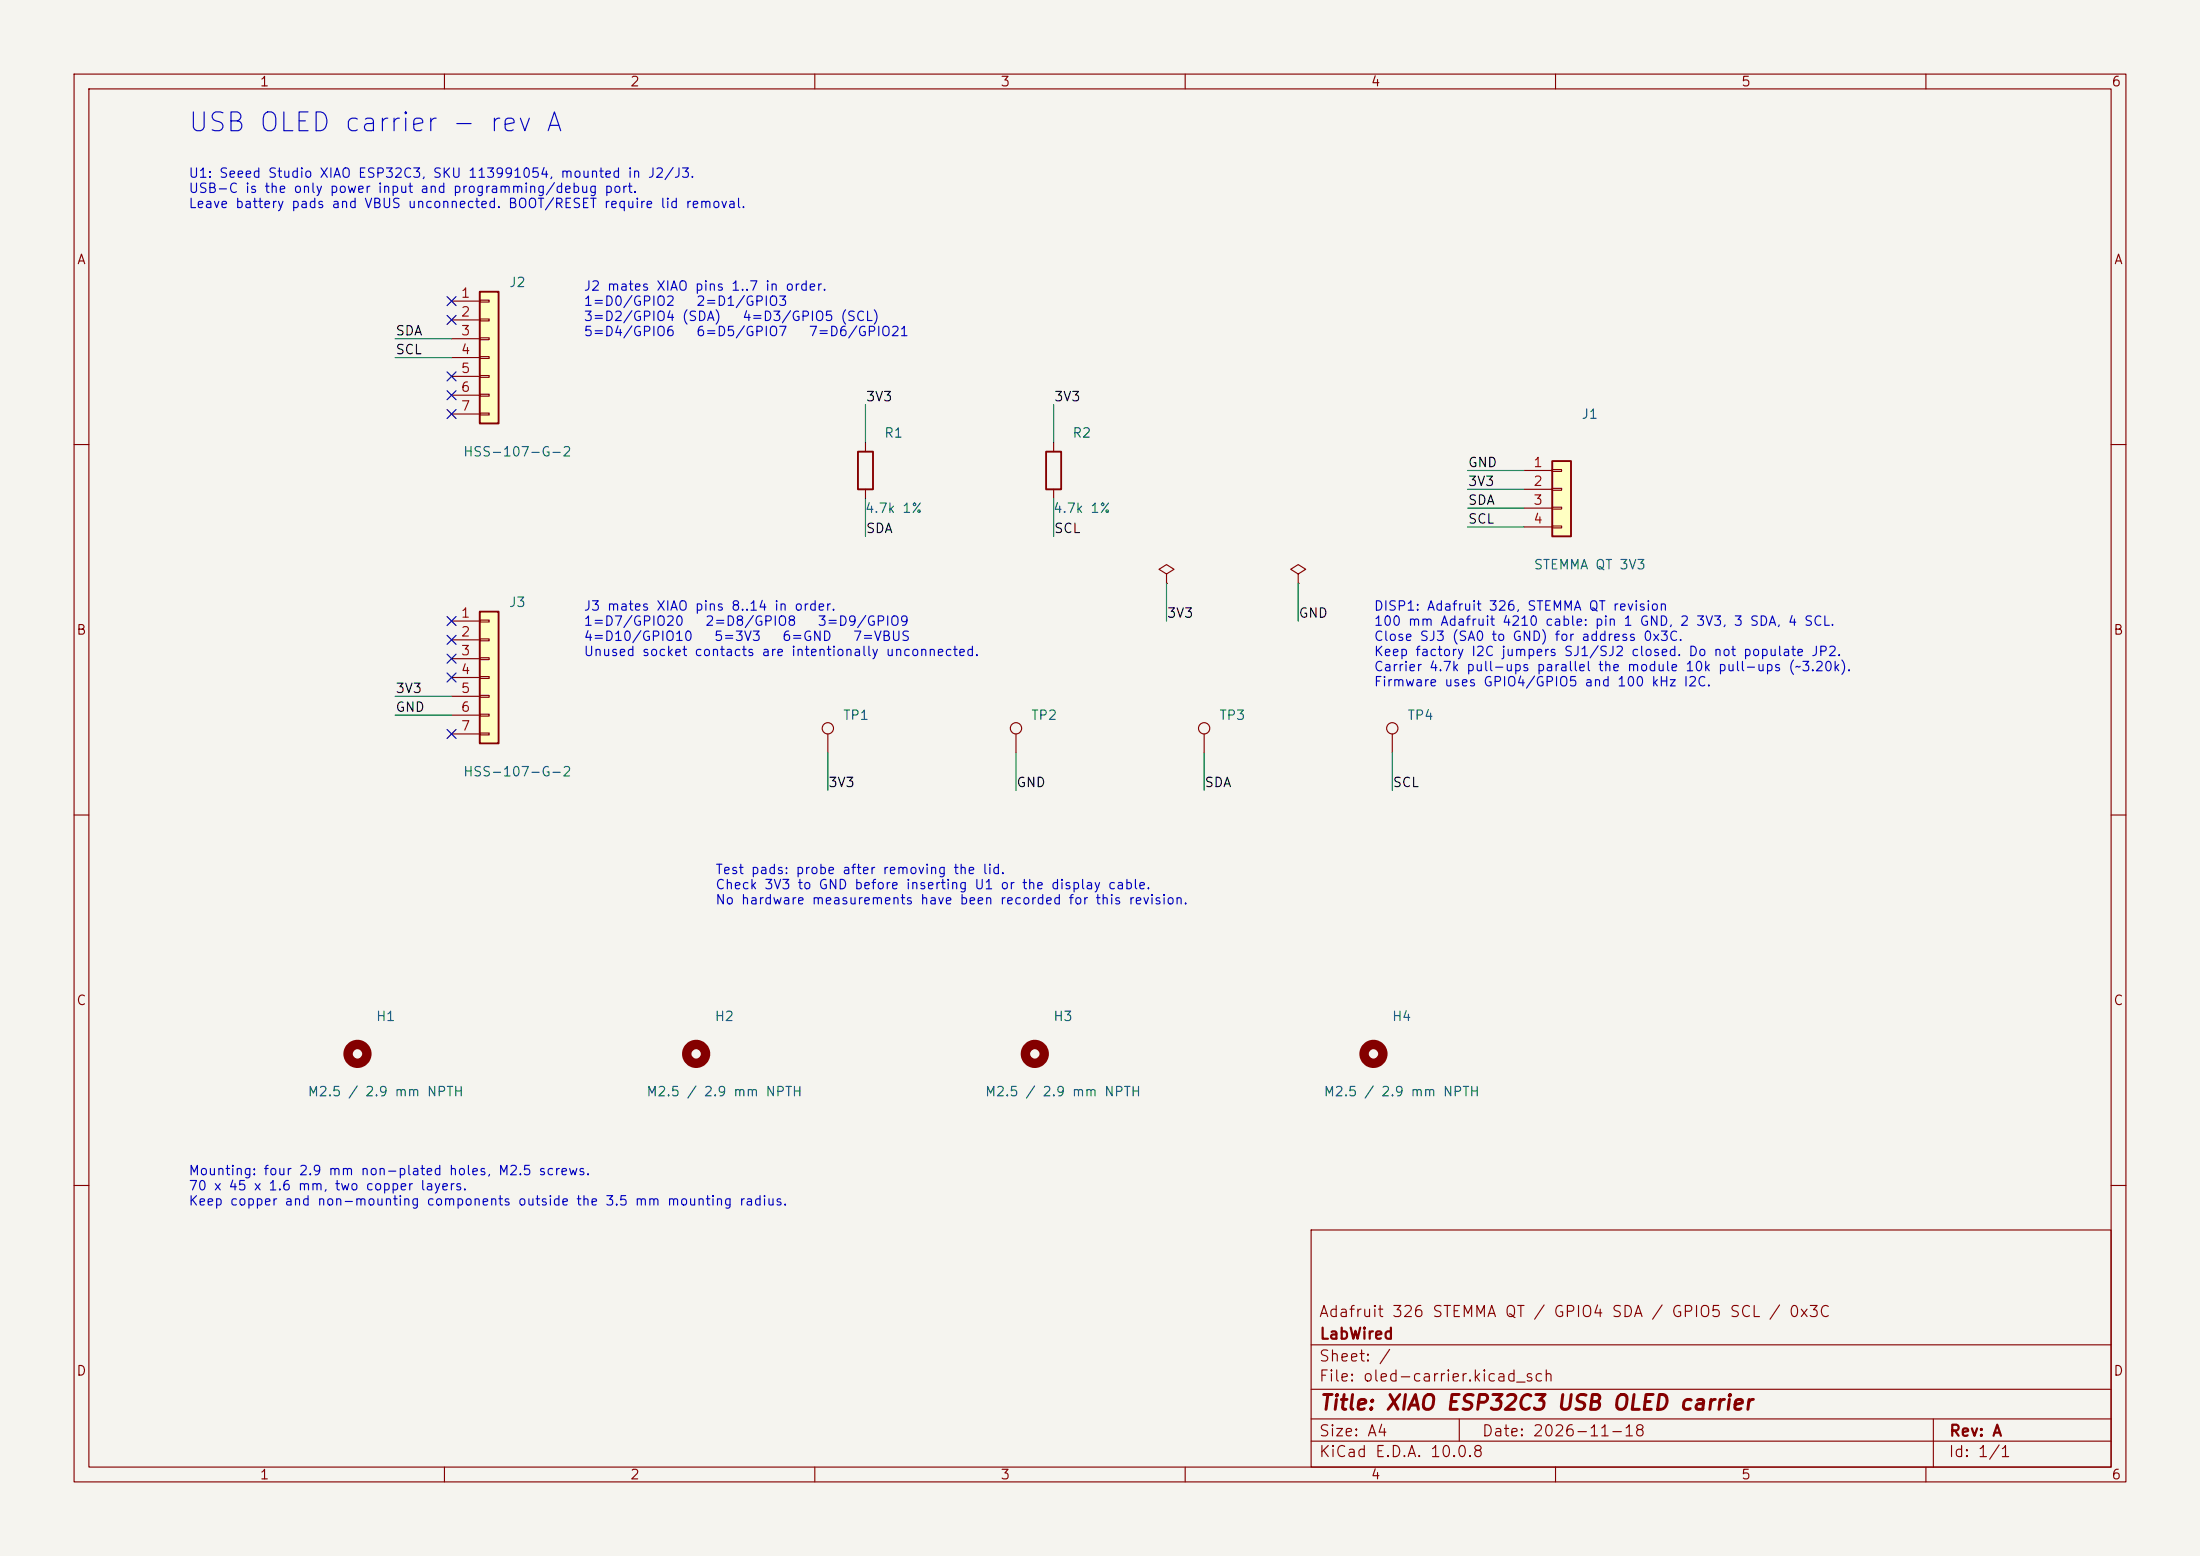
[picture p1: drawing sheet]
(kicad_sch (version 20260101) (generator "eeschema") (paper "A4") (title_block (title "XIAO ESP32C3 USB OLED carrier") (date "2026-11-18") (rev "A") (company "LabWired") (comment 1 "Adafruit 326 STEMMA QT / GPIO4 SDA / GPIO5 SCL / 0x3C"))
(lib_symbols
(symbol "oled-carrier:Socket7"
  (pin_names
   (offset 1.016) (hide yes))
  (exclude_from_sim no)
  (in_bom yes)
  (on_board yes)
  (in_pos_files yes)
  (duplicate_pin_numbers_are_jumpers no)
  (property "Reference" "J" (at 0 10.16 0) (show_name no) (do_not_autoplace no) (effects (font (size 1.27 1.27))))
  (property "Value" "Conn_01x07" (at 0 -10.16 0) (show_name no) (do_not_autoplace no) (effects (font (size 1.27 1.27))))
  (property "Footprint" "" (at 0 0 0) (show_name no) (do_not_autoplace no) (hide yes) (effects (font (size 1.27 1.27))))
  (property "Datasheet" "" (at 0 0 0) (show_name no) (do_not_autoplace no) (hide yes) (effects (font (size 1.27 1.27))))
  (property "Description" "Generic connector, single row, 01x07, script generated (kicad-library-utils/schlib/autogen/connector/)" (at 0 0 0) (show_name no) (do_not_autoplace no) (hide yes) (effects (font (size 1.27 1.27))))
  (symbol "Socket7_1_1"
   (rectangle (start -1.27 8.89) (end 1.27 -8.89) (stroke (width 0.254) (type default)) (fill (type background)))
   (rectangle (start -1.27 7.747) (end 0 7.493) (stroke (width 0.1524) (type default)) (fill (type none)))
   (rectangle (start -1.27 5.207) (end 0 4.953) (stroke (width 0.1524) (type default)) (fill (type none)))
   (rectangle (start -1.27 2.667) (end 0 2.413) (stroke (width 0.1524) (type default)) (fill (type none)))
   (rectangle (start -1.27 0.127) (end 0 -0.127) (stroke (width 0.1524) (type default)) (fill (type none)))
   (rectangle (start -1.27 -2.413) (end 0 -2.667) (stroke (width 0.1524) (type default)) (fill (type none)))
   (rectangle (start -1.27 -4.953) (end 0 -5.207) (stroke (width 0.1524) (type default)) (fill (type none)))
   (rectangle (start -1.27 -7.493) (end 0 -7.747) (stroke (width 0.1524) (type default)) (fill (type none)))
   (pin passive line (at -5.08 7.62 0) (length 3.81) (name "Pin_1" (effects (font (size 1.27 1.27)))) (number "1" (effects (font (size 1.27 1.27)))))
   (pin passive line (at -5.08 5.08 0) (length 3.81) (name "Pin_2" (effects (font (size 1.27 1.27)))) (number "2" (effects (font (size 1.27 1.27)))))
   (pin passive line (at -5.08 2.54 0) (length 3.81) (name "Pin_3" (effects (font (size 1.27 1.27)))) (number "3" (effects (font (size 1.27 1.27)))))
   (pin passive line (at -5.08 0 0) (length 3.81) (name "Pin_4" (effects (font (size 1.27 1.27)))) (number "4" (effects (font (size 1.27 1.27)))))
   (pin passive line (at -5.08 -2.54 0) (length 3.81) (name "Pin_5" (effects (font (size 1.27 1.27)))) (number "5" (effects (font (size 1.27 1.27)))))
   (pin passive line (at -5.08 -5.08 0) (length 3.81) (name "Pin_6" (effects (font (size 1.27 1.27)))) (number "6" (effects (font (size 1.27 1.27)))))
   (pin passive line (at -5.08 -7.62 0) (length 3.81) (name "Pin_7" (effects (font (size 1.27 1.27)))) (number "7" (effects (font (size 1.27 1.27))))))
  (embedded_fonts no))
(symbol "oled-carrier:Display4"
  (pin_names
   (offset 1.016) (hide yes))
  (exclude_from_sim no)
  (in_bom yes)
  (on_board yes)
  (in_pos_files yes)
  (duplicate_pin_numbers_are_jumpers no)
  (property "Reference" "J" (at 0 5.08 0) (show_name no) (do_not_autoplace no) (effects (font (size 1.27 1.27))))
  (property "Value" "Conn_01x04" (at 0 -7.62 0) (show_name no) (do_not_autoplace no) (effects (font (size 1.27 1.27))))
  (property "Footprint" "" (at 0 0 0) (show_name no) (do_not_autoplace no) (hide yes) (effects (font (size 1.27 1.27))))
  (property "Datasheet" "" (at 0 0 0) (show_name no) (do_not_autoplace no) (hide yes) (effects (font (size 1.27 1.27))))
  (property "Description" "Generic connector, single row, 01x04, script generated (kicad-library-utils/schlib/autogen/connector/)" (at 0 0 0) (show_name no) (do_not_autoplace no) (hide yes) (effects (font (size 1.27 1.27))))
  (symbol "Display4_1_1"
   (rectangle (start -1.27 3.81) (end 1.27 -6.35) (stroke (width 0.254) (type default)) (fill (type background)))
   (rectangle (start -1.27 2.667) (end 0 2.413) (stroke (width 0.1524) (type default)) (fill (type none)))
   (rectangle (start -1.27 0.127) (end 0 -0.127) (stroke (width 0.1524) (type default)) (fill (type none)))
   (rectangle (start -1.27 -2.413) (end 0 -2.667) (stroke (width 0.1524) (type default)) (fill (type none)))
   (rectangle (start -1.27 -4.953) (end 0 -5.207) (stroke (width 0.1524) (type default)) (fill (type none)))
   (pin passive line (at -5.08 2.54 0) (length 3.81) (name "Pin_1" (effects (font (size 1.27 1.27)))) (number "1" (effects (font (size 1.27 1.27)))))
   (pin passive line (at -5.08 0 0) (length 3.81) (name "Pin_2" (effects (font (size 1.27 1.27)))) (number "2" (effects (font (size 1.27 1.27)))))
   (pin passive line (at -5.08 -2.54 0) (length 3.81) (name "Pin_3" (effects (font (size 1.27 1.27)))) (number "3" (effects (font (size 1.27 1.27)))))
   (pin passive line (at -5.08 -5.08 0) (length 3.81) (name "Pin_4" (effects (font (size 1.27 1.27)))) (number "4" (effects (font (size 1.27 1.27))))))
  (embedded_fonts no))
(symbol "oled-carrier:R"
  (pin_numbers (hide yes))
  (pin_names
   (offset 0))
  (exclude_from_sim no)
  (in_bom yes)
  (on_board yes)
  (in_pos_files yes)
  (duplicate_pin_numbers_are_jumpers no)
  (property "Reference" "R" (at 2.032 0 90) (show_name no) (do_not_autoplace no) (effects (font (size 1.27 1.27))))
  (property "Value" "R" (at 0 0 90) (show_name no) (do_not_autoplace no) (effects (font (size 1.27 1.27))))
  (property "Footprint" "" (at -1.778 0 90) (show_name no) (do_not_autoplace no) (hide yes) (effects (font (size 1.27 1.27))))
  (property "Datasheet" "" (at 0 0 0) (show_name no) (do_not_autoplace no) (hide yes) (effects (font (size 1.27 1.27))))
  (property "Description" "Resistor" (at 0 0 0) (show_name no) (do_not_autoplace no) (hide yes) (effects (font (size 1.27 1.27))))
  (symbol "R_0_1"
   (rectangle (start -1.016 -2.54) (end 1.016 2.54) (stroke (width 0.254) (type default)) (fill (type none))))
  (symbol "R_1_1"
   (pin passive line (at 0 3.81 270) (length 1.27) (name "" (effects (font (size 1.27 1.27)))) (number "1" (effects (font (size 1.27 1.27)))))
   (pin passive line (at 0 -3.81 90) (length 1.27) (name "" (effects (font (size 1.27 1.27)))) (number "2" (effects (font (size 1.27 1.27))))))
  (embedded_fonts no))
(symbol "oled-carrier:TestPoint"
  (pin_numbers (hide yes))
  (pin_names
   (offset 0.762) (hide yes))
  (exclude_from_sim no)
  (in_bom yes)
  (on_board yes)
  (in_pos_files yes)
  (duplicate_pin_numbers_are_jumpers no)
  (property "Reference" "TP" (at 0 6.858 0) (show_name no) (do_not_autoplace no) (effects (font (size 1.27 1.27))))
  (property "Value" "TestPoint" (at 0 5.08 0) (show_name no) (do_not_autoplace no) (effects (font (size 1.27 1.27))))
  (property "Footprint" "" (at 5.08 0 0) (show_name no) (do_not_autoplace no) (hide yes) (effects (font (size 1.27 1.27))))
  (property "Datasheet" "" (at 5.08 0 0) (show_name no) (do_not_autoplace no) (hide yes) (effects (font (size 1.27 1.27))))
  (property "Description" "test point" (at 0 0 0) (show_name no) (do_not_autoplace no) (hide yes) (effects (font (size 1.27 1.27))))
  (symbol "TestPoint_0_1"
   (circle (center 0 3.302) (radius 0.762) (stroke (width 0) (type default)) (fill (type none))))
  (symbol "TestPoint_1_1"
   (pin passive line (at 0 0 90) (length 2.54) (name "1" (effects (font (size 1.27 1.27)))) (number "1" (effects (font (size 1.27 1.27))))))
  (embedded_fonts no))
(symbol "oled-carrier:MountingHole"
  (pin_names
   (offset 1.016))
  (exclude_from_sim no)
  (in_bom no)
  (on_board yes)
  (in_pos_files yes)
  (duplicate_pin_numbers_are_jumpers no)
  (property "Reference" "H" (at 0 5.08 0) (show_name no) (do_not_autoplace no) (effects (font (size 1.27 1.27))))
  (property "Value" "MountingHole" (at 0 3.175 0) (show_name no) (do_not_autoplace no) (effects (font (size 1.27 1.27))))
  (property "Footprint" "" (at 0 0 0) (show_name no) (do_not_autoplace no) (hide yes) (effects (font (size 1.27 1.27))))
  (property "Datasheet" "" (at 0 0 0) (show_name no) (do_not_autoplace no) (hide yes) (effects (font (size 1.27 1.27))))
  (property "Description" "Mounting Hole without connection" (at 0 0 0) (show_name no) (do_not_autoplace no) (hide yes) (effects (font (size 1.27 1.27))))
  (symbol "MountingHole_0_1"
   (circle (center 0 0) (radius 1.27) (stroke (width 1.27) (type default)) (fill (type none))))
  (embedded_fonts no))
(symbol "oled-carrier:PWR_FLAG"
  (power global)
  (pin_numbers (hide yes))
  (pin_names
   (offset 0) (hide yes))
  (exclude_from_sim no)
  (in_bom yes)
  (on_board yes)
  (in_pos_files yes)
  (duplicate_pin_numbers_are_jumpers no)
  (property "Reference" "#FLG" (at 0 1.905 0) (show_name no) (do_not_autoplace no) (hide yes) (effects (font (size 1.27 1.27))))
  (property "Value" "PWR_FLAG" (at 0 3.81 0) (show_name no) (do_not_autoplace no) (effects (font (size 1.27 1.27))))
  (property "Footprint" "" (at 0 0 0) (show_name no) (do_not_autoplace no) (hide yes) (effects (font (size 1.27 1.27))))
  (property "Datasheet" "" (at 0 0 0) (show_name no) (do_not_autoplace no) (hide yes) (effects (font (size 1.27 1.27))))
  (property "Description" "Special symbol for telling ERC where power comes from" (at 0 0 0) (show_name no) (do_not_autoplace no) (hide yes) (effects (font (size 1.27 1.27))))
  (symbol "PWR_FLAG_0_0"
   (pin power_out line (at 0 0 90) (length 0) (name "" (effects (font (size 1.27 1.27)))) (number "1" (effects (font (size 1.27 1.27))))))
  (symbol "PWR_FLAG_0_1"
   (polyline (pts (xy 0 0) (xy 0 1.27) (xy -1.016 1.905) (xy 0 2.54) (xy 1.016 1.905) (xy 0 1.27)) (stroke (width 0) (type default)) (fill (type none))))
  (embedded_fonts no)))
(symbol (lib_id "oled-carrier:Socket7") (at 66.04 48.26 0) (unit 1) (in_bom yes) (on_board yes) (dnp no)
(property "Reference" "J2" (at 69.85 38.1 0) (effects (font (size 1.27 1.27))))
(property "Value" "HSS-107-G-2" (at 69.85 60.96 0) (effects (font (size 1.27 1.27))))
(property "Footprint" "oled-carrier:Socket7" (at 66.04 48.26 0) (hide yes) (effects (font (size 1.27 1.27))))
(property "MPN" "HSS-107-G-2" (at 66.04 48.26 0) (hide yes) (effects (font (size 1.27 1.27))))
(property "Manufacturer" "Samtec" (at 66.04 48.26 0) (hide yes) (effects (font (size 1.27 1.27))))
(pin "1")
(pin "2")
(pin "3")
(pin "4")
(pin "5")
(pin "6")
(pin "7"))
(no_connect (at 60.96 40.64))
(no_connect (at 60.96 43.18))
(wire (pts (xy 60.96 45.72) (xy 53.34 45.72)) (stroke (width 0) (type default)))
(label "SDA" (at 53.34 45.72 0) (effects (font (size 1.27 1.27)) (justify left bottom)))
(wire (pts (xy 60.96 48.26) (xy 53.34 48.26)) (stroke (width 0) (type default)))
(label "SCL" (at 53.34 48.26 0) (effects (font (size 1.27 1.27)) (justify left bottom)))
(no_connect (at 60.96 50.8))
(no_connect (at 60.96 53.34))
(no_connect (at 60.96 55.88))
(symbol (lib_id "oled-carrier:Socket7") (at 66.04 91.44 0) (unit 1) (in_bom yes) (on_board yes) (dnp no)
(property "Reference" "J3" (at 69.85 81.28 0) (effects (font (size 1.27 1.27))))
(property "Value" "HSS-107-G-2" (at 69.85 104.14 0) (effects (font (size 1.27 1.27))))
(property "Footprint" "oled-carrier:Socket7" (at 66.04 91.44 0) (hide yes) (effects (font (size 1.27 1.27))))
(property "MPN" "HSS-107-G-2" (at 66.04 91.44 0) (hide yes) (effects (font (size 1.27 1.27))))
(property "Manufacturer" "Samtec" (at 66.04 91.44 0) (hide yes) (effects (font (size 1.27 1.27))))
(pin "1")
(pin "2")
(pin "3")
(pin "4")
(pin "5")
(pin "6")
(pin "7"))
(no_connect (at 60.96 83.82))
(no_connect (at 60.96 86.36))
(no_connect (at 60.96 88.9))
(no_connect (at 60.96 91.44))
(wire (pts (xy 60.96 93.98) (xy 53.34 93.98)) (stroke (width 0) (type default)))
(label "3V3" (at 53.34 93.98 0) (effects (font (size 1.27 1.27)) (justify left bottom)))
(wire (pts (xy 60.96 96.52) (xy 53.34 96.52)) (stroke (width 0) (type default)))
(label "GND" (at 53.34 96.52 0) (effects (font (size 1.27 1.27)) (justify left bottom)))
(no_connect (at 60.96 99.06))
(symbol (lib_id "oled-carrier:Display4") (at 210.82 66.04 0) (unit 1) (in_bom yes) (on_board yes) (dnp no)
(property "Reference" "J1" (at 214.63 55.88 0) (effects (font (size 1.27 1.27))))
(property "Value" "STEMMA QT 3V3" (at 214.63 76.2 0) (effects (font (size 1.27 1.27))))
(property "Footprint" "oled-carrier:Display4" (at 210.82 66.04 0) (hide yes) (effects (font (size 1.27 1.27))))
(property "MPN" "SM04B-SRSS-TB(LF)(SN)" (at 210.82 66.04 0) (hide yes) (effects (font (size 1.27 1.27))))
(property "Manufacturer" "JST" (at 210.82 66.04 0) (hide yes) (effects (font (size 1.27 1.27))))
(pin "1")
(pin "2")
(pin "3")
(pin "4"))
(wire (pts (xy 205.74 63.5) (xy 198.12 63.5)) (stroke (width 0) (type default)))
(label "GND" (at 198.12 63.5 0) (effects (font (size 1.27 1.27)) (justify left bottom)))
(wire (pts (xy 205.74 66.04) (xy 198.12 66.04)) (stroke (width 0) (type default)))
(label "3V3" (at 198.12 66.04 0) (effects (font (size 1.27 1.27)) (justify left bottom)))
(wire (pts (xy 205.74 68.58) (xy 198.12 68.58)) (stroke (width 0) (type default)))
(label "SDA" (at 198.12 68.58 0) (effects (font (size 1.27 1.27)) (justify left bottom)))
(wire (pts (xy 205.74 71.12) (xy 198.12 71.12)) (stroke (width 0) (type default)))
(label "SCL" (at 198.12 71.12 0) (effects (font (size 1.27 1.27)) (justify left bottom)))
(symbol (lib_id "oled-carrier:R") (at 116.84 63.5 0) (unit 1) (in_bom yes) (on_board yes) (dnp no)
(property "Reference" "R1" (at 120.65 58.42 0) (effects (font (size 1.27 1.27))))
(property "Value" "4.7k 1%" (at 120.65 68.58 0) (effects (font (size 1.27 1.27))))
(property "Footprint" "oled-carrier:R" (at 116.84 63.5 0) (hide yes) (effects (font (size 1.27 1.27))))
(property "MPN" "RC0603FR-074K7L" (at 116.84 63.5 0) (hide yes) (effects (font (size 1.27 1.27))))
(property "Manufacturer" "Yageo" (at 116.84 63.5 0) (hide yes) (effects (font (size 1.27 1.27))))
(pin "1")
(pin "2"))
(wire (pts (xy 116.84 59.69) (xy 116.84 54.61)) (stroke (width 0) (type default)))
(label "3V3" (at 116.84 54.61 0) (effects (font (size 1.27 1.27)) (justify left bottom)))
(wire (pts (xy 116.84 67.31) (xy 116.84 72.39)) (stroke (width 0) (type default)))
(label "SDA" (at 116.84 72.39 0) (effects (font (size 1.27 1.27)) (justify left bottom)))
(symbol (lib_id "oled-carrier:R") (at 142.24 63.5 0) (unit 1) (in_bom yes) (on_board yes) (dnp no)
(property "Reference" "R2" (at 146.05 58.42 0) (effects (font (size 1.27 1.27))))
(property "Value" "4.7k 1%" (at 146.05 68.58 0) (effects (font (size 1.27 1.27))))
(property "Footprint" "oled-carrier:R" (at 142.24 63.5 0) (hide yes) (effects (font (size 1.27 1.27))))
(property "MPN" "RC0603FR-074K7L" (at 142.24 63.5 0) (hide yes) (effects (font (size 1.27 1.27))))
(property "Manufacturer" "Yageo" (at 142.24 63.5 0) (hide yes) (effects (font (size 1.27 1.27))))
(pin "1")
(pin "2"))
(wire (pts (xy 142.24 59.69) (xy 142.24 54.61)) (stroke (width 0) (type default)))
(label "3V3" (at 142.24 54.61 0) (effects (font (size 1.27 1.27)) (justify left bottom)))
(wire (pts (xy 142.24 67.31) (xy 142.24 72.39)) (stroke (width 0) (type default)))
(label "SCL" (at 142.24 72.39 0) (effects (font (size 1.27 1.27)) (justify left bottom)))
(symbol (lib_id "oled-carrier:TestPoint") (at 111.76 101.6 0) (unit 1) (in_bom no) (on_board yes) (dnp no)
(property "Reference" "TP1" (at 115.57 96.52 0) (effects (font (size 1.27 1.27))))
(property "Value" "3V3" (at 115.57 106.68 0) (hide yes) (effects (font (size 1.27 1.27))))
(property "Footprint" "oled-carrier:TestPoint" (at 111.76 101.6 0) (hide yes) (effects (font (size 1.27 1.27))))
(pin "1"))
(wire (pts (xy 111.76 101.6) (xy 111.76 106.68)) (stroke (width 0) (type default)))
(label "3V3" (at 111.76 106.68 0) (effects (font (size 1.27 1.27)) (justify left bottom)))
(symbol (lib_id "oled-carrier:TestPoint") (at 137.16 101.6 0) (unit 1) (in_bom no) (on_board yes) (dnp no)
(property "Reference" "TP2" (at 140.97 96.52 0) (effects (font (size 1.27 1.27))))
(property "Value" "GND" (at 140.97 106.68 0) (hide yes) (effects (font (size 1.27 1.27))))
(property "Footprint" "oled-carrier:TestPoint" (at 137.16 101.6 0) (hide yes) (effects (font (size 1.27 1.27))))
(pin "1"))
(wire (pts (xy 137.16 101.6) (xy 137.16 106.68)) (stroke (width 0) (type default)))
(label "GND" (at 137.16 106.68 0) (effects (font (size 1.27 1.27)) (justify left bottom)))
(symbol (lib_id "oled-carrier:TestPoint") (at 162.56 101.6 0) (unit 1) (in_bom no) (on_board yes) (dnp no)
(property "Reference" "TP3" (at 166.37 96.52 0) (effects (font (size 1.27 1.27))))
(property "Value" "SDA" (at 166.37 106.68 0) (hide yes) (effects (font (size 1.27 1.27))))
(property "Footprint" "oled-carrier:TestPoint" (at 162.56 101.6 0) (hide yes) (effects (font (size 1.27 1.27))))
(pin "1"))
(wire (pts (xy 162.56 101.6) (xy 162.56 106.68)) (stroke (width 0) (type default)))
(label "SDA" (at 162.56 106.68 0) (effects (font (size 1.27 1.27)) (justify left bottom)))
(symbol (lib_id "oled-carrier:TestPoint") (at 187.96 101.6 0) (unit 1) (in_bom no) (on_board yes) (dnp no)
(property "Reference" "TP4" (at 191.77 96.52 0) (effects (font (size 1.27 1.27))))
(property "Value" "SCL" (at 191.77 106.68 0) (hide yes) (effects (font (size 1.27 1.27))))
(property "Footprint" "oled-carrier:TestPoint" (at 187.96 101.6 0) (hide yes) (effects (font (size 1.27 1.27))))
(pin "1"))
(wire (pts (xy 187.96 101.6) (xy 187.96 106.68)) (stroke (width 0) (type default)))
(label "SCL" (at 187.96 106.68 0) (effects (font (size 1.27 1.27)) (justify left bottom)))
(symbol (lib_id "oled-carrier:MountingHole") (at 48.26 142.24 0) (unit 1) (in_bom no) (on_board yes) (dnp no)
(property "Reference" "H1" (at 52.07 137.16 0) (effects (font (size 1.27 1.27))))
(property "Value" "M2.5 / 2.9 mm NPTH" (at 52.07 147.32 0) (effects (font (size 1.27 1.27))))
(property "Footprint" "oled-carrier:MountingHole" (at 48.26 142.24 0) (hide yes) (effects (font (size 1.27 1.27)))))
(symbol (lib_id "oled-carrier:MountingHole") (at 93.98 142.24 0) (unit 1) (in_bom no) (on_board yes) (dnp no)
(property "Reference" "H2" (at 97.79 137.16 0) (effects (font (size 1.27 1.27))))
(property "Value" "M2.5 / 2.9 mm NPTH" (at 97.79 147.32 0) (effects (font (size 1.27 1.27))))
(property "Footprint" "oled-carrier:MountingHole" (at 93.98 142.24 0) (hide yes) (effects (font (size 1.27 1.27)))))
(symbol (lib_id "oled-carrier:MountingHole") (at 139.7 142.24 0) (unit 1) (in_bom no) (on_board yes) (dnp no)
(property "Reference" "H3" (at 143.51 137.16 0) (effects (font (size 1.27 1.27))))
(property "Value" "M2.5 / 2.9 mm NPTH" (at 143.51 147.32 0) (effects (font (size 1.27 1.27))))
(property "Footprint" "oled-carrier:MountingHole" (at 139.7 142.24 0) (hide yes) (effects (font (size 1.27 1.27)))))
(symbol (lib_id "oled-carrier:MountingHole") (at 185.42 142.24 0) (unit 1) (in_bom no) (on_board yes) (dnp no)
(property "Reference" "H4" (at 189.23 137.16 0) (effects (font (size 1.27 1.27))))
(property "Value" "M2.5 / 2.9 mm NPTH" (at 189.23 147.32 0) (effects (font (size 1.27 1.27))))
(property "Footprint" "oled-carrier:MountingHole" (at 185.42 142.24 0) (hide yes) (effects (font (size 1.27 1.27)))))
(symbol (lib_id "oled-carrier:PWR_FLAG") (at 157.48 78.74 0) (unit 1) (in_bom no) (on_board no) (dnp no)
(property "Reference" "#FLG01" (at 161.29 73.66 0) (hide yes) (effects (font (size 1.27 1.27))))
(property "Value" "PWR_FLAG" (at 161.29 83.82 0) (hide yes) (effects (font (size 1.27 1.27))))
(pin "1"))
(wire (pts (xy 157.48 78.74) (xy 157.48 83.82)) (stroke (width 0) (type default)))
(label "3V3" (at 157.48 83.82 0) (effects (font (size 1.27 1.27)) (justify left bottom)))
(symbol (lib_id "oled-carrier:PWR_FLAG") (at 175.26 78.74 0) (unit 1) (in_bom no) (on_board no) (dnp no)
(property "Reference" "#FLG02" (at 179.07 73.66 0) (hide yes) (effects (font (size 1.27 1.27))))
(property "Value" "PWR_FLAG" (at 179.07 83.82 0) (hide yes) (effects (font (size 1.27 1.27))))
(pin "1"))
(wire (pts (xy 175.26 78.74) (xy 175.26 83.82)) (stroke (width 0) (type default)))
(label "GND" (at 175.26 83.82 0) (effects (font (size 1.27 1.27)) (justify left bottom)))
(text "USB OLED carrier - rev A" (at 25.4 15.24 0) (effects (font (size 2.54 2.54)) (justify left top)))
(text "U1: Seeed Studio XIAO ESP32C3, SKU 113991054, mounted in J2/J3.\nUSB-C is the only power input and programming/debug port.\nLeave battery pads and VBUS unconnected. BOOT/RESET require lid removal." (at 25.4 22.86 0) (effects (font (size 1.27 1.27)) (justify left top)))
(text "J2 mates XIAO pins 1..7 in order.\n1=D0/GPIO2   2=D1/GPIO3\n3=D2/GPIO4 (SDA)   4=D3/GPIO5 (SCL)\n5=D4/GPIO6   6=D5/GPIO7   7=D6/GPIO21" (at 78.74 38.1 0) (effects (font (size 1.27 1.27)) (justify left top)))
(text "J3 mates XIAO pins 8..14 in order.\n1=D7/GPIO20   2=D8/GPIO8   3=D9/GPIO9\n4=D10/GPIO10   5=3V3   6=GND   7=VBUS\nUnused socket contacts are intentionally unconnected." (at 78.74 81.28 0) (effects (font (size 1.27 1.27)) (justify left top)))
(text "DISP1: Adafruit 326, STEMMA QT revision\n100 mm Adafruit 4210 cable: pin 1 GND, 2 3V3, 3 SDA, 4 SCL.\nClose SJ3 (SA0 to GND) for address 0x3C.\nKeep factory I2C jumpers SJ1/SJ2 closed. Do not populate JP2.\nCarrier 4.7k pull-ups parallel the module 10k pull-ups (~3.20k).\nFirmware uses GPIO4/GPIO5 and 100 kHz I2C." (at 185.42 81.28 0) (effects (font (size 1.27 1.27)) (justify left top)))
(text "Test pads: probe after removing the lid.\nCheck 3V3 to GND before inserting U1 or the display cable.\nNo hardware measurements have been recorded for this revision." (at 96.52 116.84 0) (effects (font (size 1.27 1.27)) (justify left top)))
(text "Mounting: four 2.9 mm non-plated holes, M2.5 screws.\n70 x 45 x 1.6 mm, two copper layers.\nKeep copper and non-mounting components outside the 3.5 mm mounting radius." (at 25.4 157.48 0) (effects (font (size 1.27 1.27)) (justify left top)))
(embedded_fonts no))
